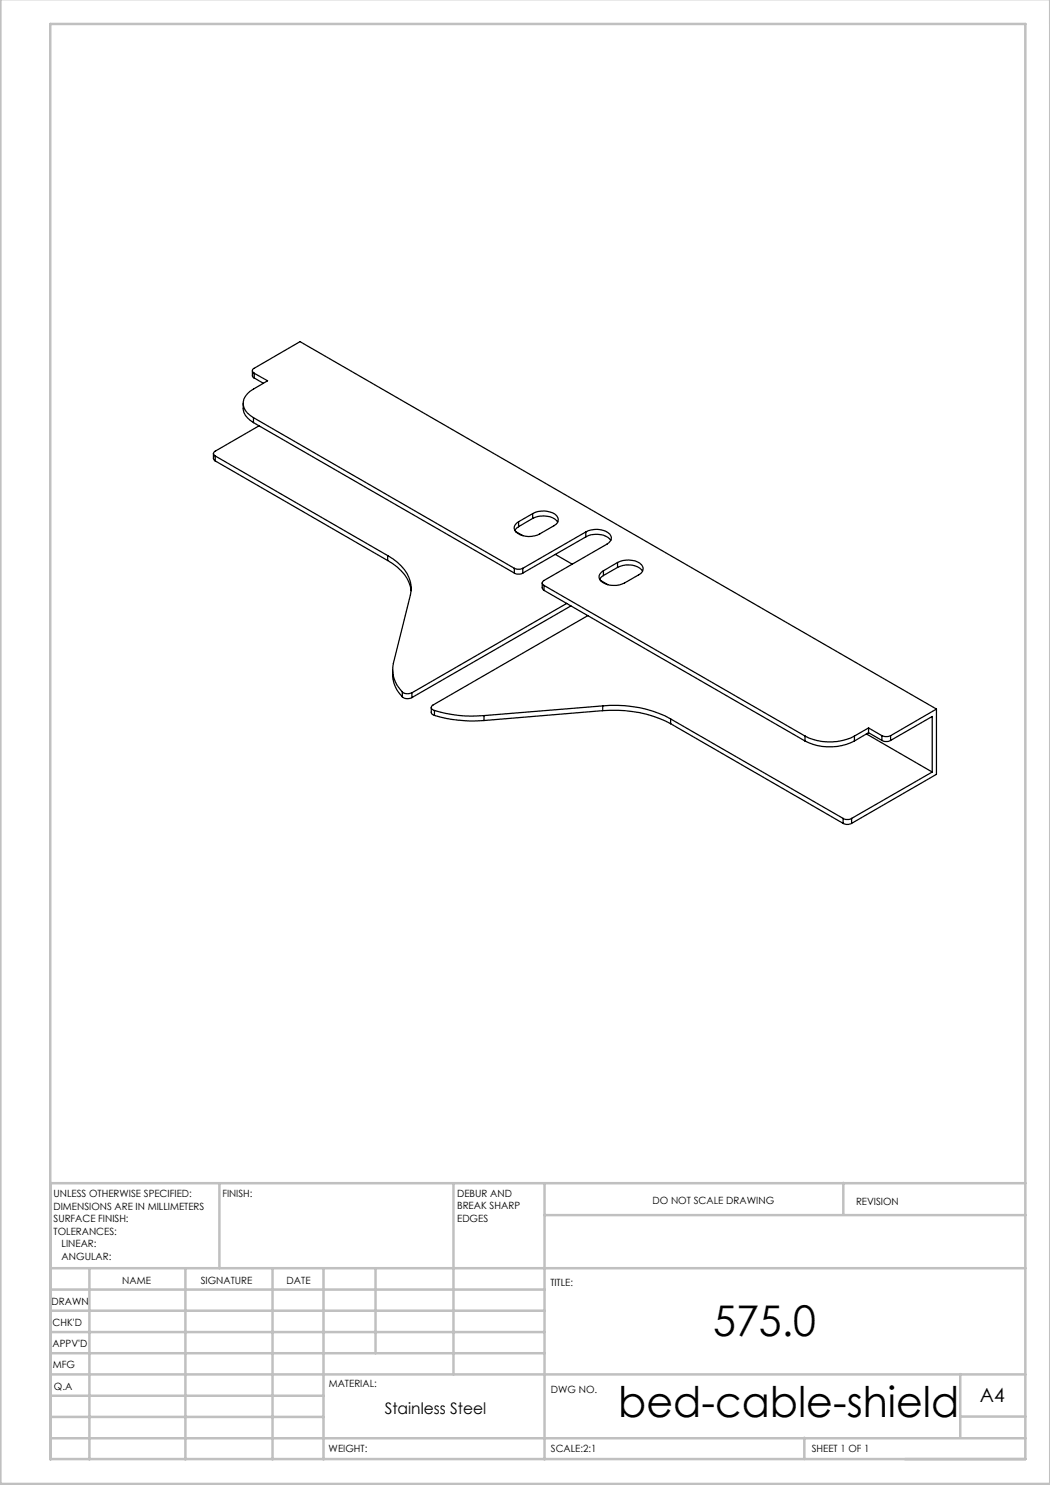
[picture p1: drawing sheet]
<svg xmlns="http://www.w3.org/2000/svg" width="210mm" height="297mm" viewBox="0 0 210 297" stroke-linecap="round" stroke-linejoin="round" font-family="sans-serif">
<g fill="none" stroke="#c0c0c0" stroke-width=".5">
<path d="M.1 -.1v296.9h209.9v-296.9M10.1 4.8h195v287h-195zM43.9 236.6v17M90.7 236.6v38.3M108.9 236.6v55.3M168.7 236.6v6.3M205.1 236.6h-195v55.3M10.1 253.6h195M10.1 257.9h98.8M17.9 253.6v38.3M37.1 253.6v38.3M54.5 253.6v38.3"/>
<path d="M64.7 253.6v38.3M75.1 253.6v17M108.9 243h96.2M10.1 270.6h98.8M10.1 266.4h98.8M10.1 262.1h98.8M10.1 279.1h54.6M10.1 274.9h195M192.1 274.8v12.7M10.1 287.7h195M10.1 283.4h54.6M160.9 287.5v4.3"/>
<path d="M192.1 283.3h13"/>
</g>
<g fill="none" stroke="#000" stroke-width=".25">
<path d="M50.5 74.2v1l.3 .4M50.8 74.6l2.7 1.6-2.8 1.6a3.2 3.2 0 0 0-1.9 3.7 4.1 4.1 0 0 0 1.9 2M50.8 74.6a.52 .52 0 0 1-.3-.4 .52 .52 0 0 1 .3-.5l9.2-5.4 127.3 73.5M50.8 74.6v1M50.8 75.6l1.9 1.1M42.7 90.7v1l.3 .5M43 91.2l34.5 19.9M43 91.2v1M43 92.2l34.5 19.9M48.6 80.7a3.5 3.5 0 0 0 2.1 3.8M50.7 83.5l52.2 30.2M50.7 83.5v1"/>
<path d="M50.7 84.5l52.2 30.1M51.8 85.2l-8.8 5a.5 .5 0 0 0-.3 .5 .5 .5 0 0 0 .3 .5M77.5 111.1a7.9 7.9 0 0 1 4.7 7l-3.5 14.6a6.1 6.1 0 0 0 1.8 5.7M77.5 112.1a8.2 8.2 0 0 1 4.7 6M77.5 111.1v1M102.9 113.7a2.12 2.12 0 0 0 1.7 0M102.9 114.6a1.8 1.8 0 0 0 1.7 0M102.9 113.7v.9M103.1 106.3l1.5 .8M103.7 105.3l-.7 .7M103.7 104.3v1M104.6 113.7v.9"/>
<path d="M106.5 102.7a4.3 4.3 0 0 1 4.8 .4 1.25 1.25 0 0 1-.5 2.1l-2.9 1.6a4 4 0 0 1-5-.8 1.24 1.24 0 0 1 .8-1.7M106.5 103.7a4.2 4.2 0 0 1 5 .7M106.5 102.7l-2.8 1.6M106.5 102.7v1M106.5 103.7l-2.8 1.6M108.4 116.6v1l.4 .5M108.8 117.1l52.2 30.1M108.8 117.1v1M108.8 118.1l52.2 30.1M111.1 110.9l3.4 2M117.2 106.4a4 4 0 0 1 5 .8 1.24 1.24 0 0 1-.8 1.6l-12.6 7.3a.52 .52 0 0 0-.4 .5 .52 .52 0 0 0 .4 .5M117.2 107.4a4.1 4.1 0 0 1 5 .7"/>
<path d="M117.2 106.4l-12.6 7.3M117.2 106.4v1M117.2 107.4l-12.6 7.2M120.1 116.1l1.5 .8M120.7 115.1l-.8 .7M120.7 114.2v.9M123.5 112.5a4.4 4.4 0 0 1 4.8 .5 1.25 1.25 0 0 1-.6 2l-2.8 1.6a4 4 0 0 1-5-.8 1.24 1.24 0 0 1 .8-1.6M123.5 113.5a4.1 4.1 0 0 1 5 .7M123.5 112.5l-2.8 1.7M123.5 112.5v1M123.5 113.5l-2.8 1.6M78.5 134a6.6 6.6 0 0 0 2 5.4"/>
<path d="M80.5 138.4a1.83 1.83 0 0 0 1.9 .2M80.5 139.4a1.73 1.73 0 0 0 1.9 .1M80.5 138.4v1M82.4 138.6v.9M113.3 120.7l-30.9 17.9M114.2 121.2l-31.8 18.3M117.6 123.1l-31 17.9a.57 .57 0 0 0-.3 .7 .57 .57 0 0 0 .6 .4M86.3 141.5v1.1l.2 .3 .4 .2M86.9 142.1a25.6 25.6 0 0 0 9.9 1M86.9 143.1a27.5 27.5 0 0 0 9.9 1M86.9 142.1v1M96.8 143.1v1"/>
<path d="M120.5 141.2a23.5 23.5 0 0 1 13.6 2.6M120.5 142.1a24.3 24.3 0 0 1 13.6 2.6M120.5 141.2l-23.7 1.9M120.5 141.2v.9M120.5 142.1l-23.7 2M134.1 143.8l34.5 19.9M134.1 143.8v.9M134.1 144.7l34.5 20M161 147.2a11 11 0 0 0 9.9 0M161 148.2a11 11 0 0 0 9.9 0M161 147.2v1M170.9 147.2v1"/>
<path d="M173.3 146.8l13.1 7.6M173.7 145.6l-2.8 1.6M173.7 145.6l2.7 1.5M173.7 145.6v.9M173.7 146.5l-2.8 1.7M173.7 146.5l2.7 1.6M176.4 147.1a2.2 2.2 0 0 0 1.7 0M176.4 148.1a1.87 1.87 0 0 0 1.7 0M176.4 147.1v1M178.1 148.1l8.3-4.8v11.1M178.1 147.1v1M186.4 154.4l-16.1 9.3"/>
<path d="M187.3 141.8l-9.2 5.3M187.3 141.8v13.1l-17 9.8M168.6 163.7a1.8 1.8 0 0 0 1.7 0M168.6 164.7a1.8 1.8 0 0 0 1.7 0M168.6 163.7v1M170.3 163.7v1"/>
</g>
<g font-size="8.5">
<text x="142.6" y="267.2">575.0</text>
<text x="123.7" y="283.5">bed-cable-shield</text>
</g>
<text font-size="3.9" x="196" y="280.4">A4</text>
<text font-size="3.2" x="76.9" y="282.8">Stainless Steel</text>
<g font-size="2">
<text x="10.7" y="239.5">UNLESS OTHERWISE SPECIFIED:</text>
<text x="44.5" y="239.5">FINISH:</text>
<text x="91.4" y="239.4">DEBUR AND</text>
<text x="10.7" y="242">DIMENSIONS ARE IN MILLIMETERS</text>
<text x="10.7" y="244.5">SURFACE FINISH:</text>
<text x="91.4" y="241.9">BREAK SHARP</text>
<text x="91.4" y="244.4">EDGES</text>
<text x="130.5" y="240.8">DO NOT SCALE DRAWING</text>
<text x="171.2" y="241">REVISION</text>
<text x="10.7" y="247">TOLERANCES:</text>
<text x="12.3" y="249.5">LINEAR:</text>
<text x="12.3" y="252">ANGULAR:</text>
<text x="24.4" y="256.9">NAME</text>
<text x="40.1" y="256.8">SIGNATURE</text>
<text x="57.3" y="256.8">DATE</text>
<text x="110.1" y="257.1">TITLE:</text>
<text x="10.3" y="260.9">DRAWN</text>
<text x="10.5" y="269.3">APPV'D</text>
<text x="10.5" y="265.2">CHK'D</text>
<text x="10.6" y="273.6">MFG</text>
<text x="10.8" y="278">Q.A</text>
<text x="65.8" y="277.4">MATERIAL:</text>
<text x="110.2" y="278.5">DWG NO.</text>
<text x="65.7" y="290.4">WEIGHT:</text>
<text x="110.2" y="290.5">SCALE:2:1</text>
<text x="162.4" y="290.4">SHEET 1 OF 1</text>
</g>
</svg>
